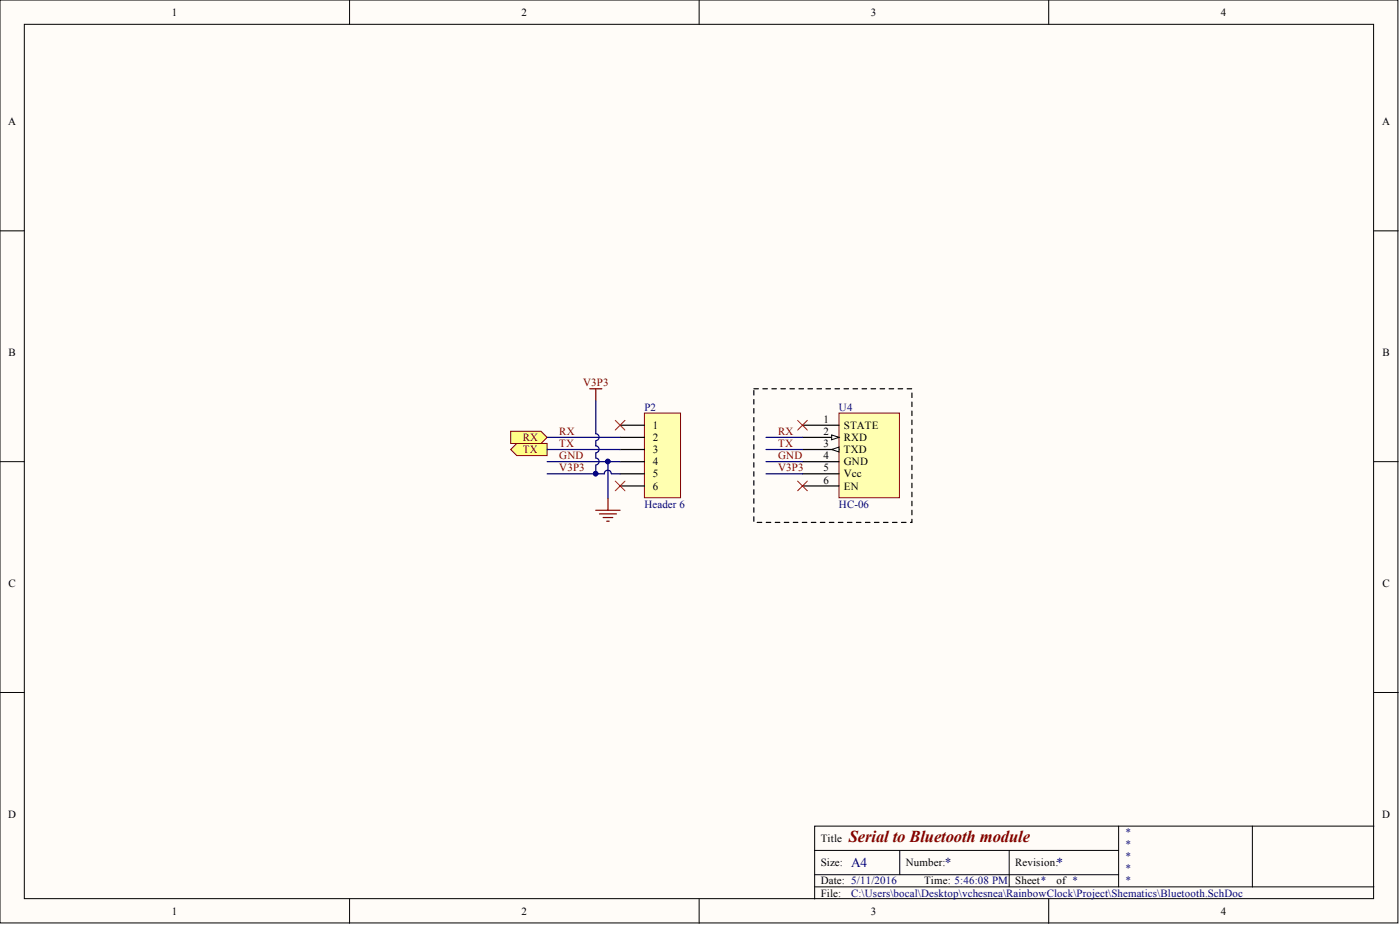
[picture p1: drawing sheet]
<svg xmlns="http://www.w3.org/2000/svg" width="292mm" height="193mm" viewBox="0 0 292 193" stroke-linecap="round" stroke-linejoin="round" font-family="sans-serif">
<g fill="#fffcf8" stroke="#000" stroke-width=".21">
<path d="M0 0h291.7v192.5h-291.7z"/>
<path d="M5.1 5.1h281.5v182.4h-281.5z"/>
</g>
<g fill="none" stroke="#000" stroke-width=".21">
<path d="M72.9 0v5.1M145.9 0v5.1M218.8 0v5.1M0 48.2h5.1M286.7 48.2h5M0 96.3h5.1M286.7 96.3h5M0 144.5h5.1M286.7 144.5h5M170 177.4h63.4M187.7 177.4v5.1M210.6 177.4v7.6"/>
<path d="M233.4 172.3v12.7M261.3 172.3h-91.3v15.2M286.7 172.3h-25.4v12.7M72.9 187.5v5.1M145.9 187.5v5.1M170 185h116.7M170 182.5h63.4M218.8 187.5v5.1"/>
</g>
<path d="M175 86.2h12.7v17.6h-12.7z" fill="#ffffb0" stroke="#800000" stroke-width=".21"/>
<path d="M167.4 88.7h7.6M167.4 91.2h7.6" fill="none" stroke="#000" stroke-width=".25"/>
<path d="M173.5 90.7l1.5 .5-1.5 .5z" fill="#fffcf8" stroke="#000" stroke-width=".21"/>
<path d="M167.4 93.8h7.6" fill="none" stroke="#000" stroke-width=".25"/>
<path d="M173.5 93.8l1.5-.5v1z" fill="#fffcf8" stroke="#000" stroke-width=".21"/>
<path d="M167.4 96.3h7.6M167.4 98.8h7.6M167.4 101.4h7.6" fill="none" stroke="#000" stroke-width=".25"/>
<g fill="#ffff80" stroke="#800000" stroke-width=".21">
<path d="M106.5 90h6.4l1.3 1.2-1.3 1.3h-6.4z" fill-rule="evenodd"/>
<path d="M106.5 93.8l1.3-1.3h6.4v2.5h-6.4z" fill-rule="evenodd"/>
</g>
<path d="M134.5 86.2h7.5v17.6h-7.5z" fill="#ffffb0" stroke="#800000" stroke-width=".21"/>
<path d="M129.4 88.7h5.1M129.4 91.2h5.1M129.4 93.8h5.1M129.4 96.3h5.1M129.4 98.8h5.1M129.4 101.4h5.1" fill="none" stroke="#000" stroke-width=".25"/>
<path d="M123 81.1h2.6M124.3 81.1v2.5M124.3 106.4h5.1M125.1 107.2h3.5M125.8 108h2.1M126.6 108.7h.5M126.8 103.9v2.5" fill="none" stroke="#800000" stroke-width=".25"/>
<path d="M128.4 87.7l2 2M130.4 87.7l-2 2M166.4 87.7l2 2M168.4 87.7l-2 2M128.4 100.4l2 2M130.4 100.4l-2 2M166.4 100.4l2 2M168.4 100.4l-2 2" fill="none" stroke="#f00" stroke-width=".21"/>
<path d="M157.3 81.1h33v27.9h-33v-27.9" fill="none" stroke="#000" stroke-width=".25" stroke-dasharray=".9 .9"/>
<g fill="none" stroke="#000080" stroke-width=".25">
<path d="M114.2 91.2h15.2M114.2 93.8h15.2M114.2 96.3h12.6M124.3 83.6v6.9a.72 .72 0 0 1 .7 .7 .72 .72 0 0 1-.7 .7M124.3 92v1a.72 .72 0 0 1 .7 .7 .72 .72 0 0 1-.7 .8M124.3 94.5v1.1a.72 .72 0 0 1 .7 .7 .72 .72 0 0 1-.7 .7M124.3 97.1v1.7M127.5 98.8a.72 .72 0 0 0-.7-.7 .72 .72 0 0 0-.7 .7h-11.9M127.6 98.8h1.8M129.4 96.3h-2.6v7.6M159.8 91.2h7.6M159.8 93.8h7.6"/>
<path d="M159.8 98.8h7.6M159.8 96.3h7.6"/>
</g>
<g fill="#000080" stroke="#000080" stroke-width=".21">
<circle cx="126.8" cy="96.3" r=".47"/>
<circle cx="124.3" cy="98.8" r=".47"/>
</g>
<text font-size="3.5" fill="#800000" x="177.1" y="175.6">Serial to Bluetooth module</text>
<g font-size="2.8" fill="#000080">
<text x="177.6" y="180.9">A4</text>
<text x="197.1" y="180.9">*</text>
<text x="220.5" y="180.9">*</text>
</g>
<g font-size="2.3">
<text x="35.9" y="3.3">1</text>
<text x="108.8" y="3.3">2</text>
<text x="181.7" y="3.3">3</text>
<text x="254.7" y="3.3">4</text>
<text x="1.7" y="26.1">A</text>
<text x="288.4" y="26.1">A</text>
<text x="1.8" y="74.3">B</text>
<text x="288.4" y="74.3">B</text>
<text x="136.2" y="89.5">1</text>
<text x="171.8" y="88.2">1</text>
<text x="176.1" y="89.5">STATE</text>
<text x="136.2" y="92">2</text>
<text x="136.2" y="94.5">3</text>
<text x="171.8" y="90.7">2</text>
<text x="171.8" y="93.3">3</text>
<text x="171.8" y="95.8">4</text>
<text x="176.1" y="92">RXD</text>
<text x="176.1" y="94.5">TXD</text>
<text x="136.2" y="97.1">4</text>
<text x="136.2" y="99.6">5</text>
<text x="171.8" y="98.3">5</text>
<text x="171.8" y="100.9">6</text>
<text x="176.1" y="97.1">GND</text>
<text x="176.1" y="99.6">Vcc</text>
<text x="136.2" y="102.1">6</text>
<text x="176.1" y="102.1">EN</text>
<text x="1.8" y="122.4">C</text>
<text x="288.4" y="122.4">C</text>
<text x="1.7" y="170.6">D</text>
<text x="288.4" y="170.6">D</text>
<text x="171.2" y="175.6">Title</text>
<text x="171.2" y="180.7">Size:</text>
<text x="171.2" y="184.5">Date: 5/11/2016</text>
<text x="189" y="180.7">Number:</text>
<text x="192.8" y="184.5">Time: 5:46:08 PM</text>
<text x="211.8" y="180.7">Revision:</text>
<text x="211.8" y="184.5">Sheet*</text>
<text x="220.5" y="184.5">of *</text>
<text x="35.9" y="190.8">1</text>
<text x="108.8" y="190.8">2</text>
<text x="171.2" y="187">File:</text>
<text x="181.7" y="190.8">3</text>
<text x="254.7" y="190.8">4</text>
</g>
<g font-size="2.3" fill="#800000">
<text x="121.7" y="80.6">V3P3</text>
<text x="109.1" y="92">RX</text>
<text x="109.1" y="94.5">TX</text>
<text x="116.7" y="90.7">RX</text>
<text x="116.7" y="93.3">TX</text>
<text x="116.7" y="95.8">GND</text>
<text x="162.4" y="90.7">RX</text>
<text x="162.4" y="93.3">TX</text>
<text x="162.4" y="95.8">GND</text>
<text x="116.7" y="98.3">V3P3</text>
<text x="162.4" y="98.3">V3P3</text>
</g>
<g font-size="2.3" fill="#000080">
<text x="134.5" y="85.7">P2</text>
<text x="175" y="85.7">U4</text>
<text x="134.5" y="105.9">Header 6</text>
<text x="175" y="105.9">HC-06</text>
<text x="234.7" y="174.4">*</text>
<text x="234.7" y="176.9">*</text>
<text x="234.7" y="179.4">*</text>
<text x="234.7" y="182">*</text>
<text x="234.7" y="184.5">*</text>
<text x="177.6" y="187">C:\Users\bocal\Desktop\vchesnea\RainbowClock\Project\Shematics\Bluetooth.SchDoc</text>
</g>
</svg>
